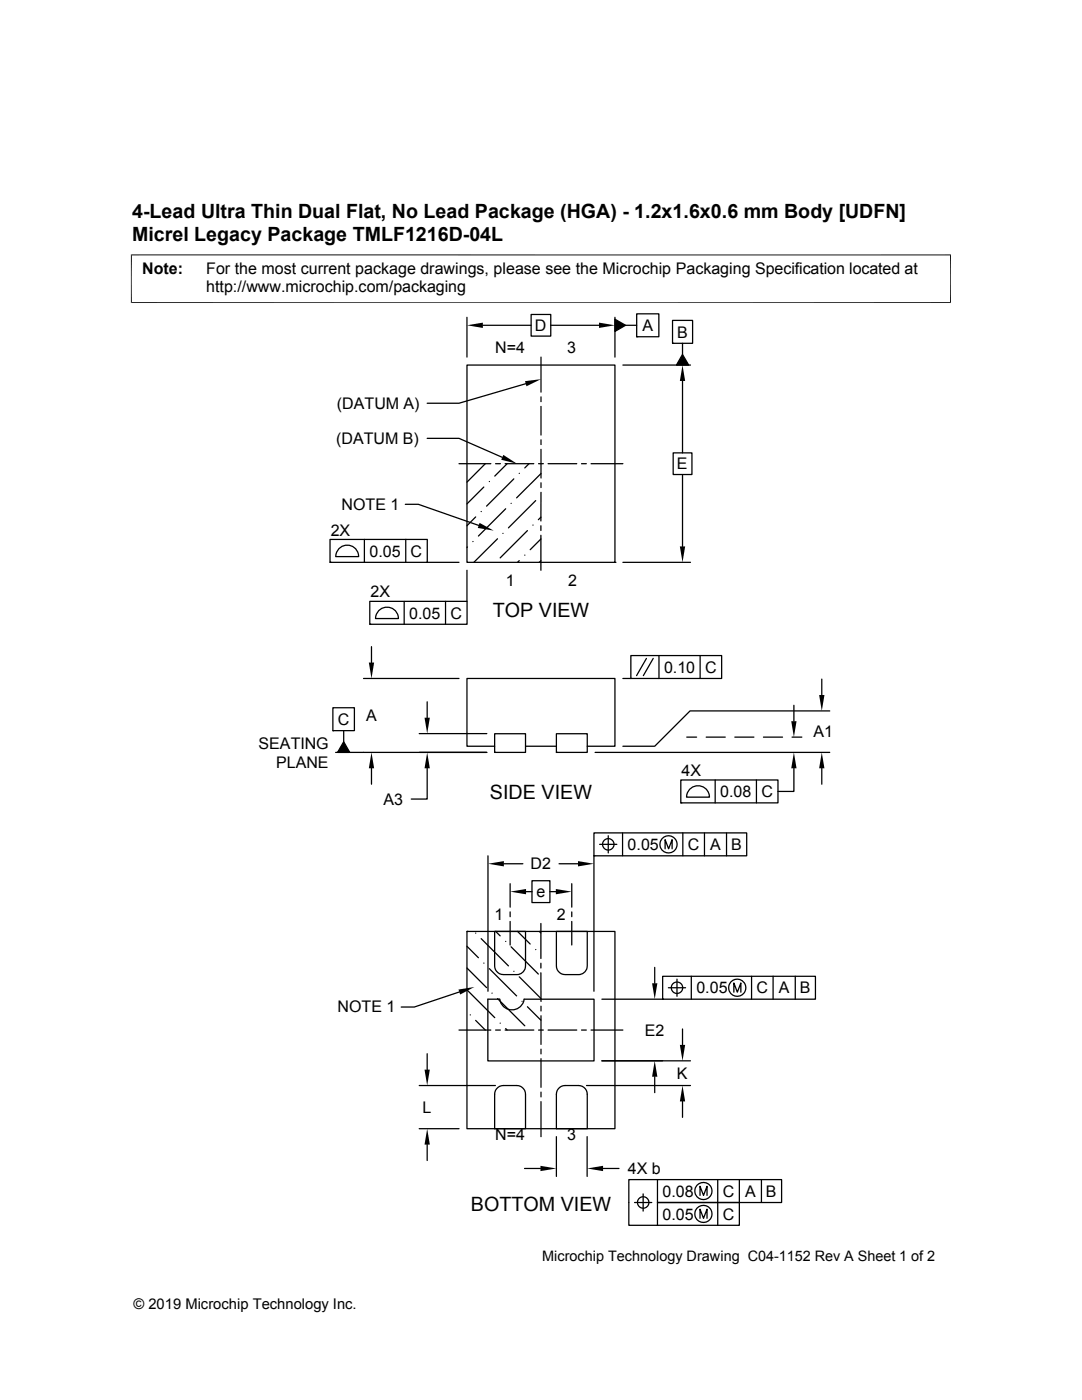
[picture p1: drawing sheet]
<svg xmlns="http://www.w3.org/2000/svg" width="216mm" height="279mm" viewBox="0 0 216 279" stroke-linecap="round" stroke-linejoin="round" font-family="sans-serif">
<g fill="none" stroke="#000" stroke-width=".25">
<path d="M93.2 63.3v8M93.2 72.9h29.5v39.3h-29.5zM96.4 64.9h9.6M104.9 76.6l-13.3 3.9h-6.4M106 62.8h3.9v4.3h-3.9zM107.9 71.3v7M107.9 79.2v1M109.9 64.9h9.6M122.7 63.7l2.1 1.2-2.1 1.2zM122.7 63.3v8M124.3 72.9h13.5M124.8 64.9h2.2"/>
<path d="M127 62.6h4.5v4.6h-4.5zM127 67.2h.1M134.2 63.9h4v4.6h-4zM134.2 68.5h.1M136.2 70.7l1.2 2.2h-2.4zM136.2 68.5v2.2M136.2 76v14.4M85.2 87.5h6.4l8.6 3.8M91.6 92.5h6.3M96.5 97.2l-3.3 3.4M96.8 92.5l-3.6 3.7M97.6 96.1h.1"/>
<path d="M98.9 92.5h.9M100.8 92.5h5.7M101.2 92.5l-2.5 2.5M102.5 95.6l-5.4 5.4M103.6 94.5h.1M105.6 92.5l-.9 .9M106.9 99.9l-5.4 5.4M107.5 92.5h.9M107.9 81.1v5.7M107.9 87.8v.9M107.9 89.7v5.7M107.9 96.4v.9"/>
<path d="M107.9 98.3v5.7M107.9 94.5l-4.8 4.9M109.4 92.5h5.7M116 92.5h1M117.9 92.5h6.4M134.3 90.4h3.8v4.3h-3.8zM136.2 94.7v14.4M65.8 107.7h19.5v4.5h-19.5zM65.8 112.2h.1M67.8 109.4a2.28 2.28 0 0 1 2.4-.4 2.28 2.28 0 0 1 1.4 2.1h-4.6l.3-1.2zM72.7 107.7v4.5M80.9 100.6h2.6l12 4.3"/>
<path d="M81 107.7v4.5M85.2 112.2h6.4M93.2 113.8v6.2M93.3 109.2l-.1 .1M94.4 108.1h.1M94.9 103.2l-1.7 1.7M96 102.1h.1M99.3 107.5l-4.7 4.7M100.4 106.4h.1M100.9 101.5l-5.4 5.5M102 100.5h.1M103.6 111.9l-.3 .3"/>
<path d="M104.7 110.8h.1M105.2 105.9l-5.4 5.4M106.3 104.8h.1M107.9 104.9v1M107.9 106.8v7M107.9 107.5l-2.1 2.2M107.9 111.9l-.3 .3M107.9 103.2l-.5 .5M122.7 112.2h.1M124.3 112.2h13.5M72.5 135.4h19.1M73.8 120h19.4v4.6h-19.4z"/>
<path d="M73.8 124.6h.1M74.1 129.1v3.1M75.7 121.7a2.28 2.28 0 0 1 2.5-.3 2.28 2.28 0 0 1 1.3 2h-4.6l.4-1.1zM80.6 120v4.6M88.9 120v4.6M124.3 135.4h1.6M125.9 130.8h18.1v4.6h-18.1zM129 131.4l-2 3.4M130.3 131.4l-1.9 3.4M131.5 130.8v4.6M139.7 130.8v4.6M164 135.5v3.2"/>
<path d="M66.4 141.2h4.3v4.6h-4.3zM66.4 145.8h.1M68.6 145.8v2.2M68.6 148l1.2 2.2h-2.4zM74.1 153.3v3.2M83.7 146.4h13.4M85.2 153.3v6.2h-3.1M85.2 140.1v3.1M97.1 150.2h-30.1M98.7 146.4h6.2v3.8h-6.2zM98.7 150.2h.1M98.7 148.9h-5.5v-13.5h29.5v13.5h-5.5"/>
<path d="M104.9 148.9h6.1M111 146.4h6.2v3.8h-6.2zM111 150.2h.1M118.7 150.2h46.9M135.8 155.7h19.4v4.5h-19.4zM137 147.1h2M137.8 157.4a2.28 2.28 0 0 1 2.4-.4 2.28 2.28 0 0 1 1.4 2.1h-4.6l.3-1.2zM140.9 147.1h3.8M142.7 155.7v4.5M146.6 147.1h3.8M150.9 155.7v4.5M152.3 147.1h3.8"/>
<path d="M158.1 147.1h1.9M158.4 153.3v4.6h-3.2M158.4 140.8v3.1M164 153.3v3.2M165.6 141.9h-27.9l-7.1 7h-6.3M97.4 170.8v27M100.5 172.4h3.8M101.8 176.4v4.6M105 177.9h1.2M106.2 175.8h3.5v4.3h-3.5zM109.7 177.9h1.2M111.5 172.4h3.8"/>
<path d="M114.1 176.4v4.6M118.5 166.2h30.5v4.6h-30.5zM118.5 170.8h.1M118.5 170.8v27M119.7 168.5h3.4M121.4 166.8v3.4M124.2 166.2v4.6M132.7 169.4v-1.8l.7 1.8 .7-1.8v1.8M135.8 160.2h.1M136.2 166.2v4.6M140.6 166.2v4.6M145 166.2v4.6"/>
<path d="M91.7 198l-9 3h-2.6M93.2 185.9h29.5v39.4h-29.5zM93.2 185.9h.1M93.2 193.2l3.9 3.9M93.2 188.8l2.3 2.3M93.3 197.7l5.4 5.4M94.9 186.2h.1M96 187.3l5.5 5.5M96.5 192.2h.1M97.3 199.4h2.4a2.46 2.46 0 0 0 2.5 2.1 2.46 2.46 0 0 0 2.4-2.1h13.9v12.3h-21.2zM97.6 193.3l5.5 5.5M98.2 198.2h.1"/>
<path d="M98.7 185.9h6.2v6.9a1.74 1.74 0 0 1-1.8 1.7h-2.7a1.74 1.74 0 0 1-1.7-1.7zM98.9 185.9l.9 .9M99.3 199.3l5.4 5.4M100.9 187.9h.1M101.8 182v.9M101.8 183.9v4.7M102 189l5.4 5.4M102.5 193.8h.1M103.3 185.9l2.5 2.5M103.6 194.9l4.3 4.4M104.2 199.8h.1M106.9 189.5h.1"/>
<path d="M107.6 185.9l.3 .3M107.9 194.1v5.8M107.9 184.3v7M107.9 192.2v1M111 185.9h6.2v6.9a1.74 1.74 0 0 1-1.8 1.7h-2.7a1.74 1.74 0 0 1-1.7-1.7zM114.1 182v.9M114.1 183.9v4.7M120.1 199.4h12.1M130.6 193.1v3.1M132.2 194.8h30.5v4.6h-30.5zM132.2 199.4h.1M133.4 197.1h3.4"/>
<path d="M135.1 195.4v3.4M137.9 194.8v4.6M146.4 198v-1.8l.7 1.8 .7-1.8v1.8M150 194.8v4.6M154.3 194.8v4.6M158.7 194.8v4.6M83.7 216.6h15.1M85.2 210.3v3.2M91.6 205.6h6.3M93.8 202.5h.1M94.9 203.6l1.9 2M98.9 205.6h.9"/>
<path d="M99.1 217.3a1.67 1.67 0 0 1 1.3-.7h2.7a1.74 1.74 0 0 1 1.8 1.8v6.9h-6.2v-6.9zM99.8 204.2h.1M100.8 205.6h5.7M100.9 205.3l.3 .3M105.2 200.9l2.7 2.7M107.5 205.6h.9M107.9 200.8v1M107.9 202.7v5.7M107.9 209.4v.9M107.9 211.3v5.7M107.9 218v.9M107.9 219.9v6.9"/>
<path d="M109.4 205.6h5.7M111.4 217.3a1.66 1.66 0 0 1 1.3-.7h2.7a1.74 1.74 0 0 1 1.8 1.8v6.9h-6.2v-6.9zM116 205.6h1M117 216.6h20.8M117.9 205.6h6.4M120.1 211.7h17.7M130.6 214.9v3.2M136.2 205.4v3.1M136.2 219.8v3.2M83.7 225.3h7.9M85.2 228.4v3.2M104.7 233.2h3.1"/>
<path d="M111 226.8v8M117.2 226.8v8M120.3 233.2h3.2M126.6 240h3.4M128.3 238.3v3.4M131.2 235.4v4.6h16.3v4.5h-22v-9.1h30.5v4.6h-24.8v4.5M139.7 238.6v-1.9l.7 1.9 .7-1.9v1.9M143.2 235.4v9.1M147.5 235.4v4.6M151.9 235.4v4.6M139.7 243.1v-1.8l.7 1.8 .7-1.8v1.8"/>
<circle cx="121.4" cy="168.5" r="1.14"/>
<circle cx="133.4" cy="168.5" r="1.71"/>
<circle cx="135.1" cy="197.1" r="1.14"/>
<circle cx="147.1" cy="197.1" r="1.72"/>
<circle cx="128.3" cy="240" r="1.14"/>
<circle cx="140.4" cy="237.7" r="1.71"/>
<circle cx="140.4" cy="242.3" r="1.71"/>
</g>
<g fill="#000">
<path d="M93.2 64.9l3.2-.5v1zM104.8 76.1l3.2-.4-2.9 1.4zM119.5 64.4l3.2 .5-3.2 .5zM122.7 63.7l2.1 1.2-2.1 1.2zM136.2 72.9l.5 3.1h-1zM136.2 70.7l1.2 2.2h-2.4zM100.4 90.8l2.7 1.7-3.1-.7zM95.7 104.4l2.8 1.5-3.2-.5zM135.7 109.1h1l-.5 3.1zM73.6 132.2h1.1l-.6 3.2zM163.4 138.7h1.1l-.5 3.2zM68.6 148l1.2 2.2h-2.4z"/>
<path d="M74.1 150.2l.6 3.1h-1.1zM84.7 143.2h1.1l-.6 3.2zM85.2 150.2l.6 3.1h-1.1zM157.9 143.9h1l-.5 3.2zM158.4 150.2l.5 3.1h-1zM164 150.2l.5 3.1h-1.1zM97.4 172.4l3.1-.5v1zM101.8 177.9l3.2-.5v1.1zM110.9 177.4l3.2 .5-3.2 .6zM115.3 171.9l3.2 .5-3.2 .5zM91.5 197.5l3.2-.5-2.9 1.5zM130.1 196.2h1.1l-.6 3.2z"/>
<path d="M84.7 213.5h1.1l-.6 3.1zM130.6 211.7l.6 3.2h-1.1zM136.2 216.6l.5 3.2h-1zM135.7 208.5h1l-.5 3.2zM85.2 225.3l.6 3.1h-1.1zM107.8 232.7l3.2 .5-3.2 .5zM117.2 233.2l3.1-.5v1z"/>
</g>
<path d="M26.1 50.9h163.7M26.2 50.8v9.7M189.7 50.8v9.7M26.1 60.4h163.7" fill="none" stroke="#000" stroke-width=".2"/>
<g font-size="3.9">
<text x="26.4" y="43.5">4-Lead Ultra Thin Dual Flat, No Lead Package (HGA) - 1.2x1.6x0.6 mm Body [UDFN]</text>
<text x="26.4" y="48">Micrel Legacy Package TMLF1216D-04L</text>
<text x="98.3" y="123.2">TOP VIEW</text>
<text x="97.8" y="159.5">SIDE VIEW</text>
<text x="93.9" y="241.7">BOTTOM VIEW</text>
</g>
<g font-size="3.2">
<text x="28.4" y="54.6">Note:</text>
<text x="41.1" y="58.3">http://www.microchip.com/packaging</text>
<text x="41.1" y="54.6">For the most current package drawings, please see the Microchip Packaging Specification located at</text>
<text x="98.8" y="70.4">N=4</text>
<text x="106.7" y="66.1">D</text>
<text x="113.2" y="70.4">3</text>
<text x="128.2" y="66.1">A</text>
<text x="135.1" y="67.4">B</text>
<text x="67.2" y="81.6">(DATUM A)</text>
<text x="67.1" y="88.6">(DATUM B)</text>
<text x="135.1" y="93.7">E</text>
<text x="68.1" y="101.8">NOTE 1</text>
<text x="66" y="106.9">2X</text>
<text x="73.7" y="111.1">0.05</text>
<text x="81.9" y="111.1">C</text>
<text x="73.9" y="119.2">2X</text>
<text x="100.9" y="117">1</text>
<text x="113.3" y="117">2</text>
<text x="81.7" y="123.4">0.05</text>
<text x="89.9" y="123.4">C</text>
<text x="132.5" y="134.2">0.10</text>
<text x="140.7" y="134.3">C</text>
<text x="73.1" y="143.9">A</text>
<text x="51.6" y="149.4">SEATING</text>
<text x="67.4" y="144.7">C</text>
<text x="162.3" y="147.2">A1</text>
<text x="55.1" y="153.2">PLANE</text>
<text x="136" y="154.9">4X</text>
<text x="76.5" y="160.6">A3</text>
<text x="143.7" y="159.1">0.08</text>
<text x="151.9" y="159.1">C</text>
<text x="105.9" y="173.5">D2</text>
<text x="125.2" y="169.7">0.05</text>
<text x="137.2" y="169.7">C</text>
<text x="141.7" y="169.7">A</text>
<text x="145.9" y="169.7">B</text>
<text x="107.1" y="179.1">e</text>
<text x="98.7" y="183.5">1</text>
<text x="111.1" y="183.5">2</text>
<text x="67.3" y="201.9">NOTE 1</text>
<text x="139" y="198.3">0.05</text>
<text x="150.9" y="198.3">C</text>
<text x="155.4" y="198.3">A</text>
<text x="159.6" y="198.3">B</text>
<text x="128.7" y="206.7">E2</text>
<text x="135" y="215.3">K</text>
<text x="84.3" y="222.1">L</text>
<text x="98.8" y="227.5">N=4</text>
<text x="113.2" y="227.5">3</text>
<text x="125.3" y="234.3">4X b</text>
<text x="132.2" y="238.8">0.08</text>
<text x="144.2" y="238.8">C</text>
<text x="148.7" y="238.8">A</text>
<text x="152.8" y="238.8">B</text>
<text x="132.2" y="243.4">0.05</text>
<text x="144.2" y="243.4">C</text>
</g>
<g font-size="2.9">
<text x="108.2" y="251.7">Microchip Technology Drawing C04-1152 Rev A Sheet 1 of 2</text>
<text x="26.6" y="261.3">© 2019 Microchip Technology Inc.</text>
</g>
</svg>
